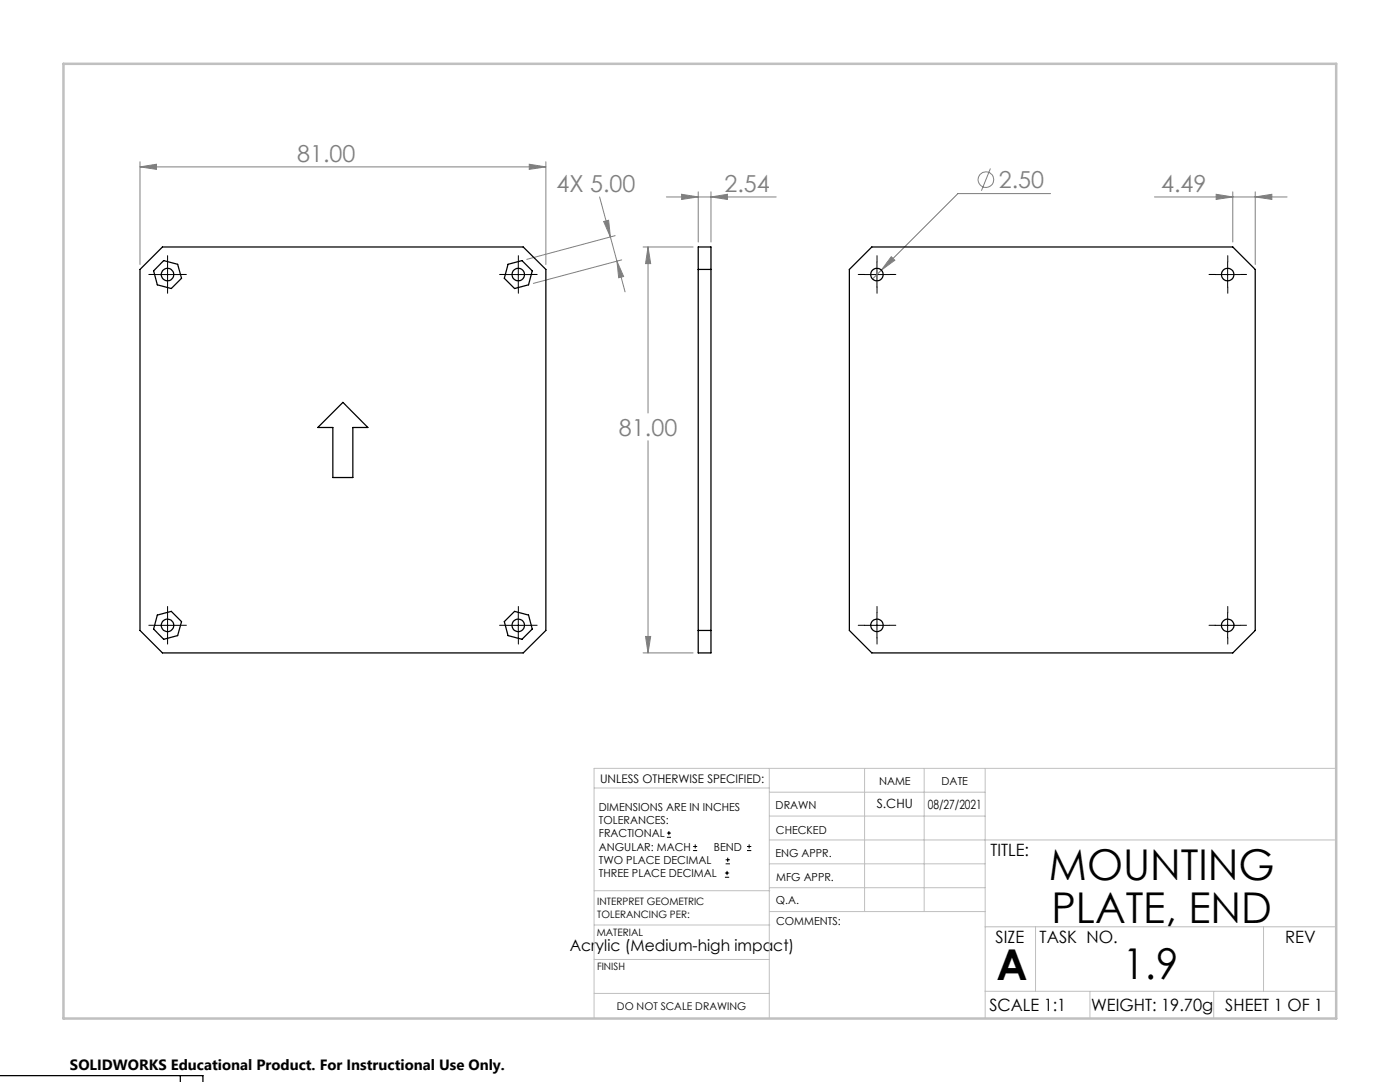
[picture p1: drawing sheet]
<svg xmlns="http://www.w3.org/2000/svg" width="279mm" height="216mm" viewBox="0 0 279 216" stroke-linecap="round" stroke-linejoin="round" font-family="sans-serif">
<g fill="none" stroke="#808080" stroke-width=".2">
<path d="M27.9 33.3l3.3-.5v1zM27.9 32.3v20.5M27.9 33.3h81M105.6 32.8l3.3 .5-3.3 .5zM108.9 32.3v20.5M119.7 39.3l2.1 8M133 39.3h21.9M136 38.8l3.3 .5-3.3 .5zM139.3 38.3v10M141.9 39.3l3.3-.5v1zM141.9 38.3v10M197.7 33.6l-1.8 4.5"/>
<path d="M209.7 38.6h-18.5l-17.1 17.1M230.4 39.3h26.5M242.7 38.8l3.3 .5-3.3 .5zM246 38.3v10M250.5 39.3l3.3-.5v1zM250.5 38.3v14.5M120.5 44.2l1-.2 .3 3.3zM121.8 47.3l1.3 4.8M122.8 47l-17.7 4.8M123.1 52.1l1.4 3.1-1 .2zM123.1 52.1l1.6 6.1M124.1 51.9l-17.7 4.7"/>
<path d="M128.3 49.3h10M129.3 49.3l.6 3.3h-1.1zM129.3 49.3v33.1M177.9 51.2l.7 .7-2.7 2zM129.3 87.9v42.4M128.3 130.3h10M128.8 127h1.1l-.6 3.3z"/>
<circle cx="196.8" cy="35.8" r="1.56"/>
</g>
<g fill="none" stroke="#000" stroke-width=".2">
<path d="M30.9 54.8h5M33.4 52.3v5M100.9 54.8h5M103.4 52.3v5M172.5 54.8h5M175 52.3v5M242.5 54.8h5M245 52.3v5M30.9 124.8h5M33.4 122.3v5M100.9 124.8h5M103.4 122.3v5"/>
<path d="M172.5 124.8h5M175 122.3v5M242.5 124.8h5M245 122.3v5M133.1 167.1h.8M133.1 166.2h.8M133.5 165.8v.9M138.3 169.7h.8M138.3 168.9h.8M138.7 168.5v.8M144.7 175h.8M144.7 174.2h.8"/>
<path d="M144.8 172.4h.9M144.8 171.6h.9M145.1 173.8v.8M145.2 171.1v.9M149.1 169.7h.8M149.1 168.9h.8M149.5 168.5v.8"/>
</g>
<g fill="none" stroke="#000" stroke-width=".2" stroke-dasharray="15.2 1.3 1.3 1.3">
<path d="M30.9 54.8h-1.2M33.4 52.3v-1.3M33.4 57.3v1.2M35.9 54.8h1.3M100.9 54.8h-1.2M103.4 52.3v-1.3M103.4 57.3v1.2M105.9 54.8h1.3M172.5 54.8h-1.2M175 52.3v-1.3M175 57.3v1.2M177.5 54.8h1.3"/>
<path d="M242.5 54.8h-1.2M245 52.3v-1.3M245 57.3v1.2M247.5 54.8h1.3M30.9 124.8h-1.2M33.4 122.3v-1.3M33.4 127.3v1.2M35.9 124.8h1.3M100.9 124.8h-1.2M103.4 122.3v-1.3M103.4 127.3v1.2M105.9 124.8h1.3"/>
<path d="M172.5 124.8h-1.2M175 122.3v-1.3M175 127.3v1.2M177.5 124.8h1.3M242.5 124.8h-1.2M245 122.3v-1.3M245 127.3v1.2M247.5 124.8h1.3"/>
</g>
<g fill="none" stroke="#c0c0c0" stroke-width=".2">
<path d="M118.6 157.2h34.9M153.5 153.3v49.9M153.5 158.1h43.1M172.5 153.3v28.6M184.4 153.3v28.6M196.6 153.3v49.9M266.7 153.3h-148.1v49.9M118.6 177.7h35M153.5 167.6h113.2M153.5 162.8h43.1M153.5 172.4h43.1M153.5 177.1h43.1"/>
<path d="M118.6 198.2h34.9M118.6 191.5h34.9M118.6 184.6h35M153.6 181.9h43M196.6 197.8h70.1M196.6 184.9h70.1M206.7 184.9v12.9M217.5 197.8v5.4M242.2 197.8v5.4M252.2 184.9v12.9"/>
</g>
<path d="M12.7 12.7h254v190.5h-254z" fill="none" stroke="#c0c0c0" stroke-width=".5"/>
<g fill="#808080">
<path d="M105.6 32.8l3.3 .5-3.3 .5zM27.9 33.3l3.3-.5v1z"/>
<path d="M120.5 44.2l1-.2 .3 3.3zM123.1 52.1l1.4 3.1-1 .2zM129.3 49.3l.6 3.3h-1.1zM128.8 127h1.1l-.6 3.3zM177.9 51.2l-2 2.7 2.7-2zM242.7 38.8l3.3 .5-3.3 .5zM250.5 39.3l3.3-.5v1z"/>
<path d="M136 38.8l3.3 .5-3.3 .5zM141.9 39.3l3.3-.5v1z"/>
</g>
<g fill="none" stroke="#000" stroke-width=".25">
<path d="M32.4 49.3h72l4.5 4.5v72l-4.5 4.5h-72l-4.5-4.5v-72zM32.7 52l2.8 .7 .7 2.8-2 2.1-2.8-.8-.7-2.8zM101.4 52.7l2.8-.7 2 2-.7 2.8-2.8 .8-2.1-2.1zM139.3 49.3h2.6v81h-2.6zM139.3 53.8h2.6M169.5 53.8l4.5-4.5h72l4.5 4.5v72l-4.5 4.5h-72l-4.5-4.5zM63.4 85.3l5-5 5 5h-3v10h-4v-10zM31.4 122.7l2.8-.7 2 2-.7 2.8-2.8 .8-2-2.1zM100.6 124l2.1-2 2.8 .7 .7 2.8-2 2.1-2.8-.8zM139.3 125.8h2.6M0 214.6h40.5v1.3M36 214.6v1.3"/>
<circle cx="33.4" cy="54.8" r="1.24"/>
<circle cx="103.4" cy="54.8" r="1.24"/>
<circle cx="175" cy="54.8" r="1.24"/>
<circle cx="245" cy="54.8" r="1.24"/>
<circle cx="33.4" cy="124.8" r="1.25"/>
<circle cx="103.4" cy="124.8" r="1.25"/>
<circle cx="175" cy="124.8" r="1.25"/>
<circle cx="245" cy="124.8" r="1.25"/>
</g>
<g font-size="8.5">
<text x="209.3" y="175.7">MOUNTING</text>
<text x="209.8" y="184.1">PLATE, END</text>
<text x="198.9" y="195.5">A</text>
<text x="224.1" y="195.4">1.9</text>
</g>
<g font-size="4.7" fill="#808080">
<text x="59.3" y="32.3">81.00</text>
<text x="111.1" y="38.3">4X 5.00</text>
<text x="144.6" y="38.3">2.54</text>
<text x="199.3" y="37.5">2.50</text>
<text x="231.7" y="38.3">4.49</text>
<text x="123.5" y="86.9">81.00</text>
</g>
<g font-size="3.4">
<text x="197.7" y="170.8">TITLE:</text>
<text x="198.7" y="188.1">SIZE</text>
<text x="207.5" y="188.1">TASK NO.</text>
<text x="256.5" y="188.2">REV</text>
<text x="197.4" y="201.7">SCALE 1:1</text>
<text x="217.7" y="201.8">WEIGHT: 19.70g</text>
<text x="244.5" y="201.7">SHEET 1 OF 1</text>
</g>
<text font-size="3.2" x="113.7" y="189.8">Acrylic (Medium-high impact)</text>
<text font-size="3" x="14" y="213.5">SOLIDWORKS Educational Product. For Instructional Use Only.</text>
<g font-size="2.5">
<text x="175" y="161.3">S.CHU</text>
<text x="185.2" y="161.4">08/27/2021</text>
</g>
<text font-size="2.4" x="119.8" y="156.2">UNLESS OTHERWISE SPECIFIED:</text>
<g font-size="2.2">
<text x="119.5" y="161.8">DIMENSIONS ARE IN INCHES</text>
<text x="154.8" y="161.4">DRAWN</text>
<text x="175.4" y="156.6">NAME</text>
<text x="187.9" y="156.7">DATE</text>
<text x="119.5" y="164.4">TOLERANCES:</text>
<text x="119.5" y="167.1">FRACTIONAL</text>
<text x="154.9" y="166.3">CHECKED</text>
<text x="119.5" y="169.7">ANGULAR: MACH</text>
<text x="119.5" y="172.4">TWO PLACE DECIMAL</text>
<text x="142.5" y="169.7">BEND</text>
<text x="154.8" y="171">ENG APPR.</text>
<text x="119.5" y="175">THREE PLACE DECIMAL</text>
<text x="154.9" y="175.7">MFG APPR.</text>
<text x="154.9" y="180.4">Q.A.</text>
<text x="154.9" y="184.6">COMMENTS:</text>
</g>
<text font-size="2.1" x="123.1" y="201.6">DO NOT SCALE DRAWING</text>
<g font-size="2">
<text x="119.2" y="180.6">INTERPRET GEOMETRIC</text>
<text x="119.2" y="183.1">TOLERANCING PER:</text>
<text x="119.1" y="186.7">MATERIAL</text>
<text x="119.1" y="193.5">FINISH</text>
</g>
</svg>
